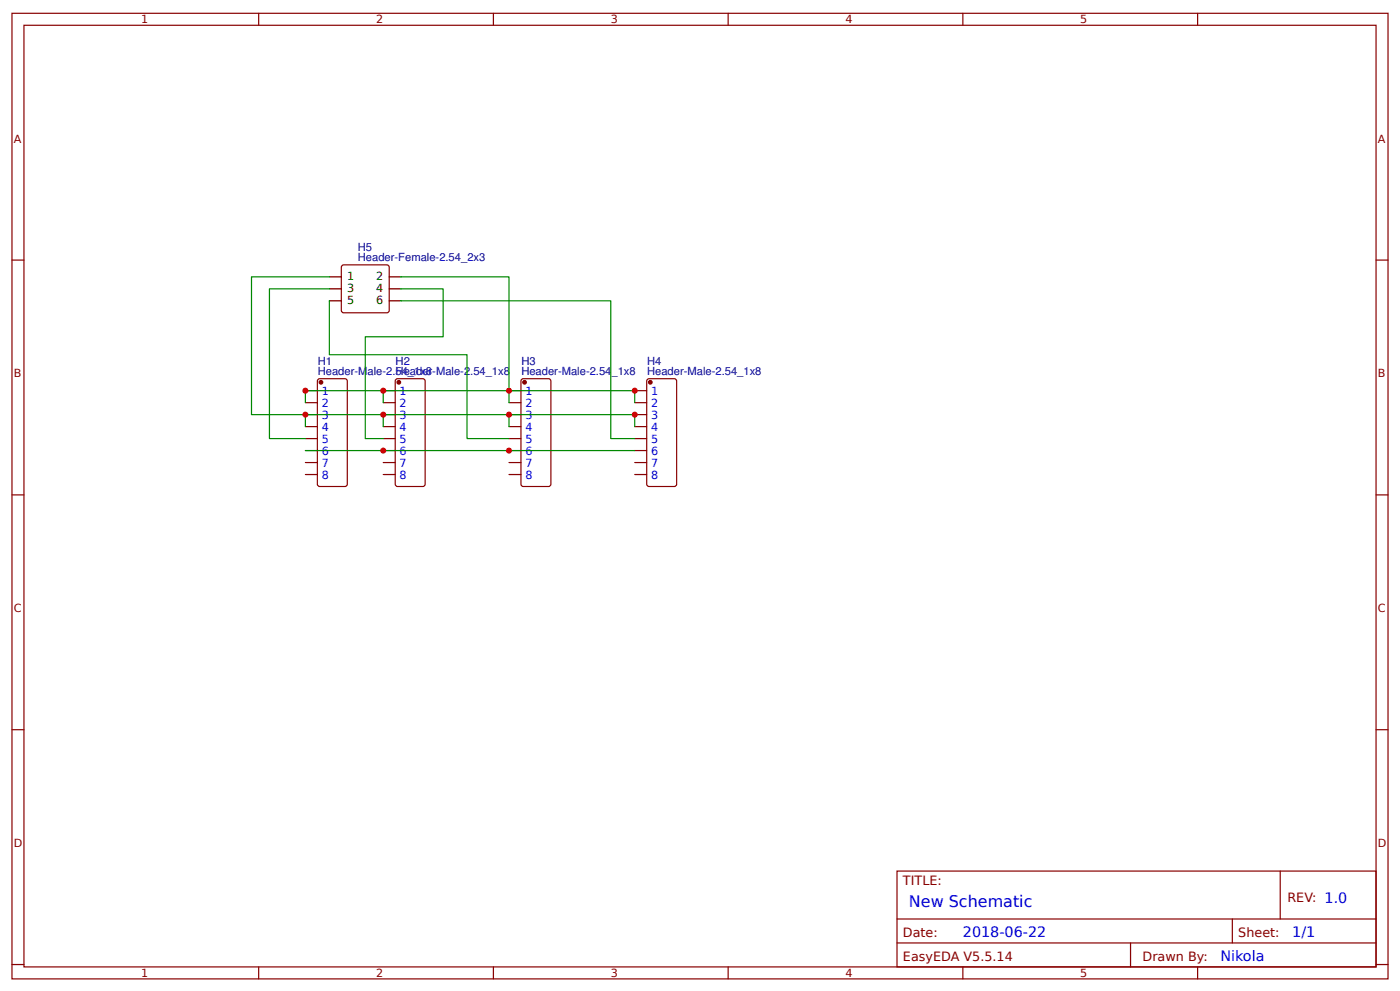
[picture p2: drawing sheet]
<svg xmlns="http://www.w3.org/2000/svg" width="309mm" height="219mm" viewBox="0 0 309 219" stroke-linecap="round" stroke-linejoin="round" font-family="sans-serif">
<g fill="none" stroke="#800" stroke-width=".26">
<path d="M2.6 2.9h304.1v213.3h-304.1zM5.3 5.6h298.7v207.9h-298.7zM57.1 2.9v2.7M109 2.9v2.7M160.9 2.9v2.7M212.7 2.9v2.7M264.6 2.9v2.7M2.6 57.4h2.7M75.5 58.8l.4-.3 9.8 .1 .3 .4-.1 9.8-.4 .3-9.8-.1-.3-.4zM304 57.4h2.7M67.5 86.3h2.6M67.5 88.9h2.6"/>
<path d="M67.5 91.6h2.6M67.5 94.2h2.6M67.5 96.9h2.6M67.5 99.5h2.6M70.4 83.7l5.8-.1 .3 .1 .2 .5v22.7v.3l-.5 .2h-5.6h-.2l-.3-.5v-22.7zM84.7 86.3h2.6M84.7 88.9h2.6M84.7 91.6h2.6M84.7 94.2h2.6M84.7 96.9h2.6M84.7 99.5h2.6M87.6 83.7l5.8-.1 .3 .1 .2 .5v22.7v.3l-.5 .2h-5.6h-.2l-.3-.5v-22.7z"/>
<path d="M112.4 86.3h2.7M112.4 88.9h2.7M112.4 91.6h2.7M112.4 94.2h2.7M112.4 96.9h2.7M112.4 99.5h2.7M115.4 83.7l5.8-.1 .2 .1 .3 .5v22.7l-.1 .3-.4 .2h-5.6h-.2l-.3-.5v-22.7zM140.2 86.3h2.7M140.2 88.9h2.7M140.2 91.6h2.7M140.2 94.2h2.7M140.2 96.9h2.7"/>
<path d="M140.2 99.5h2.7M143.1 83.7l5.9-.1 .2 .1 .3 .5v22.7l-.1 .3-.4 .2h-5.6h-.3l-.2-.5v-22.7zM2.6 109.3h2.7M67.5 102.2h2.6M67.5 104.8h2.6M84.7 102.2h2.6M84.7 104.8h2.6M112.4 102.2h2.7M112.4 104.8h2.7M140.2 102.2h2.7M140.2 104.8h2.7M304 109.3h2.7"/>
<path d="M2.6 161.2h2.7M304 161.2h2.7M198.2 192.4h105.8v21.1h-105.8zM282.8 192.4v10.6M2.6 213h2.7M57.1 213.5v2.7M109 213.5v2.7M160.9 213.5v2.7M198.2 203h105.8M198.2 208.3h105.8M212.7 213.5v2.7M249.8 208.3v5.2"/>
<path d="M264.6 213.5v2.7M272.3 203v5.3M304 213h2.7"/>
</g>
<g fill="#800" stroke="#800" stroke-width=".26">
<circle cx="70.9" cy="84.4" r=".4"/>
<circle cx="88.1" cy="84.4" r=".4"/>
<circle cx="115.9" cy="84.4" r=".4"/>
<circle cx="143.7" cy="84.4" r=".4"/>
</g>
<path d="M72.8 61.1h-17.2v30.5h11.9v2.6M72.8 63.8h-13.3v33.1h8M72.8 66.4v11.9h30.4v18.6h9.2M88.6 61.1h23.8v27.8M88.6 63.8h9.3v10.6h-17.2v22.5h4M88.6 66.4h46.3v30.5h5.3M67.5 91.6h17.2v2.6M67.5 99.5h72.7M84.7 86.3h-17.2v2.6M84.7 88.9v-2.6h55.5v2.6M84.7 91.6h27.7v2.6M112.4 91.6h27.8v2.6" fill="none" stroke="#080" stroke-width=".26"/>
<path d="M72.8 61.1h2.6M72.8 63.8h2.6M72.8 66.4h2.6M86 61.1h2.6M86 63.8h2.6M86 66.4h2.6" fill="none" stroke="#000" stroke-width=".26"/>
<g fill="#c00">
<circle cx="140.2" cy="91.6" r=".66"/>
<circle cx="112.4" cy="91.6" r=".66"/>
<circle cx="84.7" cy="91.6" r=".66"/>
<circle cx="67.5" cy="91.6" r=".66"/>
<circle cx="140.2" cy="86.3" r=".66"/>
<circle cx="67.5" cy="86.3" r=".66"/>
<circle cx="84.7" cy="86.3" r=".66"/>
<circle cx="112.4" cy="86.3" r=".66"/>
<circle cx="84.7" cy="99.5" r=".66"/>
<circle cx="112.4" cy="99.5" r=".66"/>
</g>
<text font-size="3.5" fill="#00f" x="200.8" y="200.3">New Schematic</text>
<g font-size="3.2" fill="#00f">
<text x="212.7" y="206.9">2018-06-22</text>
<text x="285.5" y="206.9">1/1</text>
<text x="269.6" y="212.2">Nikola</text>
</g>
<g font-size="2.8" fill="#800">
<text x="199.5" y="195.6">TITLE:</text>
<text x="284.4" y="199.3">REV: 1.0</text>
<text x="199.5" y="206.9">Date:</text>
<text x="273.6" y="206.9">Sheet:</text>
<text x="199.5" y="212.2">EasyEDA V5.5.14</text>
<text x="252.4" y="212.2">Drawn By:</text>
</g>
<g font-size="2.5" fill="#800">
<text x="31.2" y="5.2">1</text>
<text x="83.1" y="5.2">2</text>
<text x="134.9" y="5.2">3</text>
<text x="186.8" y="5.2">4</text>
<text x="238.7" y="5.2">5</text>
<text x="3" y="31.5">A</text>
<text x="304.4" y="31.5">A</text>
<text x="3" y="83.4">B</text>
<text x="304.4" y="83.4">B</text>
<text x="3" y="135.2">C</text>
<text x="304.4" y="135.2">C</text>
<text x="3" y="187.1">D</text>
<text x="304.4" y="187.1">D</text>
<text x="31.2" y="215.8">1</text>
<text x="83.1" y="215.8">2</text>
<text x="134.9" y="215.8">3</text>
<text x="186.8" y="215.8">4</text>
<text x="238.7" y="215.8">5</text>
</g>
<g font-size="2.5" fill="#000080">
<text x="79.1" y="57.7">Header-Female-2.54_2x3</text>
<text x="79.1" y="55.4">H5</text>
<text x="70.2" y="82.8">Header-Male-2.54_1x8</text>
<text x="70.2" y="80.6">H1</text>
<text x="87.4" y="82.8">Header-Male-2.54_1x8</text>
<text x="87.4" y="80.6">H2</text>
<text x="115.2" y="82.8">Header-Male-2.54_1x8</text>
<text x="115.2" y="80.6">H3</text>
<text x="143" y="82.8">Header-Male-2.54_1x8</text>
<text x="143" y="80.6">H4</text>
</g>
<g font-size="2.5">
<text x="76.7" y="61.9">1</text>
<text x="76.7" y="64.6">3</text>
<text x="83.1" y="61.9">2</text>
<text x="83.1" y="64.6">4</text>
<text x="76.7" y="67.2">5</text>
<text x="83.1" y="67.2">6</text>
</g>
<g font-size="2.5" fill="#00f">
<text x="71.1" y="87.3">1</text>
<text x="71.1" y="90">2</text>
<text x="88.3" y="87.3">1</text>
<text x="88.3" y="90">2</text>
<text x="116.1" y="87.3">1</text>
<text x="116.1" y="90">2</text>
<text x="143.9" y="87.3">1</text>
<text x="143.9" y="90">2</text>
<text x="71.1" y="92.6">3</text>
<text x="71.1" y="95.3">4</text>
<text x="88.3" y="92.6">3</text>
<text x="88.3" y="95.3">4</text>
<text x="116.1" y="92.6">3</text>
<text x="116.1" y="95.3">4</text>
<text x="143.9" y="92.6">3</text>
<text x="143.9" y="95.3">4</text>
<text x="71.1" y="97.9">5</text>
<text x="71.1" y="100.6">6</text>
<text x="88.3" y="97.9">5</text>
<text x="88.3" y="100.6">6</text>
<text x="116.1" y="97.9">5</text>
<text x="116.1" y="100.6">6</text>
<text x="143.9" y="97.9">5</text>
<text x="143.9" y="100.6">6</text>
<text x="71.1" y="103.2">7</text>
<text x="71.1" y="105.9">8</text>
<text x="88.3" y="103.2">7</text>
<text x="88.3" y="105.9">8</text>
<text x="116.1" y="103.2">7</text>
<text x="116.1" y="105.9">8</text>
<text x="143.9" y="103.2">7</text>
<text x="143.9" y="105.9">8</text>
</g>
</svg>
